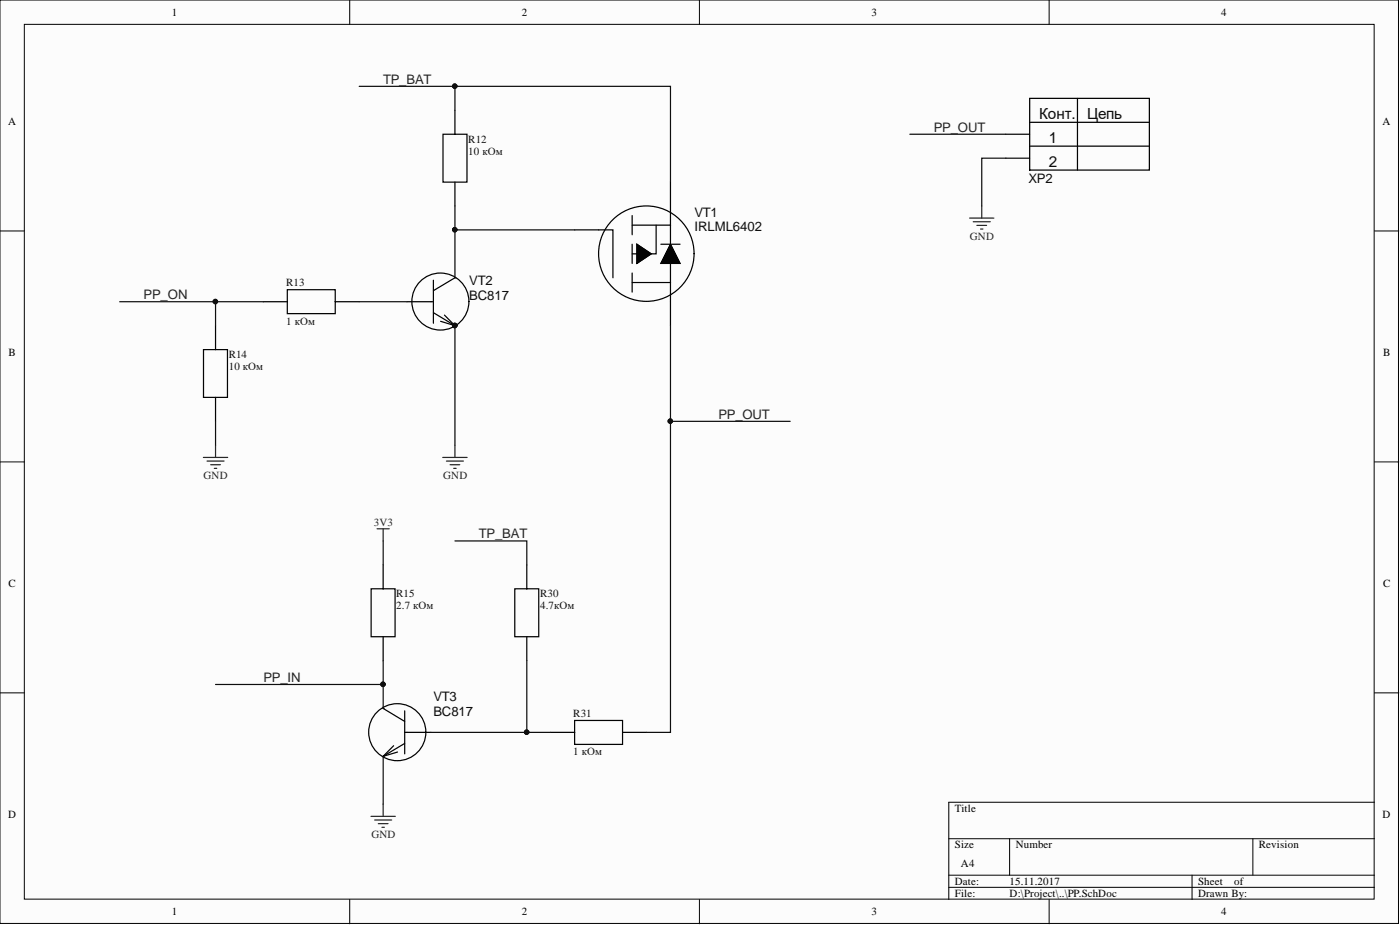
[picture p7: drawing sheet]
<svg xmlns="http://www.w3.org/2000/svg" width="292mm" height="193mm" viewBox="0 0 292 193" stroke-linecap="round" stroke-linejoin="round" font-family="sans-serif">
<g fill="#fcfcfc" stroke="#000" stroke-width=".21">
<path d="M0 0h291.8v192.6h-291.8z"/>
<path d="M5.1 5.1h281.6v182.5h-281.6z"/>
</g>
<g fill="none" stroke="#000" stroke-width=".21">
<path d="M73 0v5.1M145.9 0v5.1M218.9 0v5.1M0 48.2h5.1M132.9 51l3 2-3 2zM139.9 51l2 4h-4zM286.8 48.2h5.1M0 96.4h5.1M286.8 96.4h5.1M0 144.5h5.1M286.8 144.5h5.1M198 175h88.8"/>
<path d="M210.6 175v7.6M261.4 175v7.6M286.8 167.4h-88.8v20.2M73 187.6v5.1M145.9 187.6v5.1M198 182.6h88.8M198 185.1h88.8M218.9 187.6v5.1M248.7 182.6v5"/>
</g>
<g fill="none" stroke="#000" stroke-width=".25">
<path d="M92.4 28h5v10h-5zM94.9 23v5M94.9 38v5M139.9 38v9h-8M209.8 28h5M209.8 33h5M214.8 20.5h25v15h-25zM214.8 25.5h25M214.8 30.5h25M224.8 20.5v15M90.4 58.5v8.9M94.9 57.9h.1"/>
<path d="M94.9 57.9l-4.5 2.7M119.9 48h8v9.9M131.9 58.9h8v9M131.9 45v4M131.9 51v4M131.9 57v3.9M131.9 53h1M132.9 51l3 2-3 2zM136.9 47v6h-1M137.9 51h4M139.9 51l2 4h-4zM139.9 47v11.9"/>
<path d="M42.5 72.9h5v10h-5zM45 67.9v5M54.9 62.9h5M59.9 60.4h10v5h-10zM69.9 62.9h5M84.9 62.9h5.5M90.4 65.2l4.5 2.7M91.9 67l3 .9M92.7 65.7l2.2 2.2M94.9 67.9h.1M45 82.9v5M79.9 117.8v5"/>
<path d="M109.9 117.8v5M77.4 122.8h5v10h-5zM79.9 132.8v5M107.4 122.8h5v10h-5zM109.9 132.8v5M79.9 147.8h.1M79.9 157.8h.1M79.9 147.8l4.5 2.7M82.1 155.6l-2.2 2.2M82.9 156.9l-3 .9M84.4 148.3v9M84.4 152.8h5.5"/>
<path d="M84.4 155.1l-4.5 2.7M114.9 152.8h5M119.9 150.3h10v5h-10zM129.9 152.8h5"/>
<circle cx="134.9" cy="52.9" r="10"/>
<circle cx="91.9" cy="62.9" r="5.9"/>
<circle cx="82.9" cy="152.7" r="6"/>
</g>
<path d="M132.9 51l3 2-3 2zM139.9 51l2 4h-4z" fill="#000"/>
<g fill="#0e0e0e" stroke="#0e0e0e" stroke-width=".21">
<circle cx="94.9" cy="67.9" r=".47"/>
<circle cx="44.9" cy="62.9" r=".47"/>
<circle cx="94.9" cy="18" r=".47"/>
<circle cx="94.9" cy="47.9" r=".47"/>
<circle cx="109.9" cy="152.7" r=".47"/>
<circle cx="79.9" cy="142.8" r=".47"/>
<circle cx="139.9" cy="87.9" r=".47"/>
</g>
<g fill="none" stroke="#262626" stroke-width=".25">
<path d="M202.3 45.5h5.1M203.1 46.3h3.5M203.8 47h2M204.6 47.8h.5M204.8 43v2.5M42.4 95.4h5.1M43.2 96.2h3.5M44 96.9h2M44.7 97.7h.5M45 92.9v2.5M92.4 95.4h5.1M93.1 96.2h3.6"/>
<path d="M93.9 96.9h2M94.7 97.7h.5M94.9 92.9v2.5M78.7 110.3h2.5M79.9 110.3v2.5M77.4 170.3h5.1M78.2 171.1h3.5M78.9 171.8h2.1M79.7 172.6h.5M79.9 167.8v2.5"/>
</g>
<g fill="none" stroke="#0e0e0e" stroke-width=".25">
<path d="M74.9 18h20v5M94.9 18h45v20M189.8 28h20M209.8 33h-5v10M94.9 43v14.9M94.9 48h25M25 62.9h29.9M45 62.9v5M74.9 62.9h10M94.9 67.9v25M139.9 67.9v84.9h-5M45 87.9v5"/>
<path d="M139.9 87.9h25M79.9 112.8v5M94.9 112.8h15v5M79.9 137.8v10M109.9 137.8v15M45 142.8h34.9M79.9 157.8v10M89.9 152.8h25"/>
</g>
<g font-size="3.2" fill="#0e0e0e">
<text x="216.8" y="24.9">Конт.</text>
<text x="218.8" y="29.8">1</text>
<text x="226.8" y="24.9">Цепь</text>
<text x="218.8" y="34.8">2</text>
</g>
<g font-size="2.7" fill="#262626">
<text x="79.9" y="17.4">TP_BAT</text>
<text x="194.8" y="27.4">PP_OUT</text>
<text x="30" y="62.4">PP_ON</text>
<text x="149.9" y="87.3">PP_OUT</text>
<text x="99.9" y="112.3">TP_BAT</text>
<text x="54.9" y="142.2">PP_IN</text>
</g>
<g font-size="2.7" fill="#0e0e0e">
<text x="214.6" y="38.2">XP2</text>
<text x="144.9" y="45.2">VT1</text>
<text x="144.9" y="48.2">IRLML6402</text>
<text x="97.9" y="59.4">VT2</text>
<text x="97.9" y="62.5">BC817</text>
<text x="90.4" y="146.2">VT3</text>
<text x="90.4" y="149.3">BC817</text>
</g>
<g font-size="2.3">
<text x="35.9" y="3.3">1</text>
<text x="108.9" y="3.3">2</text>
<text x="181.8" y="3.3">3</text>
<text x="254.8" y="3.3">4</text>
<text x="1.7" y="26.1">A</text>
<text x="288.5" y="26.1">A</text>
<text x="1.8" y="74.3">B</text>
<text x="288.6" y="74.3">B</text>
<text x="1.8" y="122.5">C</text>
<text x="288.6" y="122.5">C</text>
<text x="1.7" y="170.7">D</text>
<text x="199.2" y="169.4">Title</text>
<text x="288.5" y="170.7">D</text>
<text x="199.2" y="177">Size</text>
<text x="211.9" y="177">Number</text>
<text x="262.7" y="177">Revision</text>
<text x="199.2" y="184.6">Date:</text>
<text x="200.5" y="180.8">A4</text>
<text x="210.6" y="184.6">15.11.2017</text>
<text x="250" y="184.6">Sheet</text>
<text x="257.5" y="184.6">of</text>
<text x="35.9" y="190.9">1</text>
<text x="108.9" y="190.9">2</text>
<text x="181.8" y="190.9">3</text>
<text x="199.2" y="187.1">File:</text>
<text x="210.6" y="187.1">D:\Project\..\PP.SchDoc</text>
<text x="250" y="187.1">Drawn By:</text>
<text x="254.8" y="190.9">4</text>
</g>
<g font-size="2.3" fill="#0e0e0e">
<text x="97.7" y="29.8">R12</text>
<text x="97.7" y="32.3">10 кОм</text>
<text x="59.7" y="59.7">R13</text>
<text x="59.7" y="67.7">1 кОм</text>
<text x="47.7" y="74.7">R14</text>
<text x="47.7" y="77.3">10 кОм</text>
<text x="82.7" y="124.6">R15</text>
<text x="112.7" y="124.6">R30</text>
<text x="82.7" y="127.1">2.7 кОм</text>
<text x="112.7" y="127.1">4.7кОм</text>
<text x="119.6" y="149.5">R31</text>
<text x="119.6" y="157.6">1 кОм</text>
</g>
<g font-size="2.3" fill="#262626">
<text x="202.4" y="50">GND</text>
<text x="42.5" y="100">GND</text>
<text x="92.5" y="100">GND</text>
<text x="78" y="109.8">3V3</text>
<text x="77.5" y="174.9">GND</text>
</g>
</svg>
